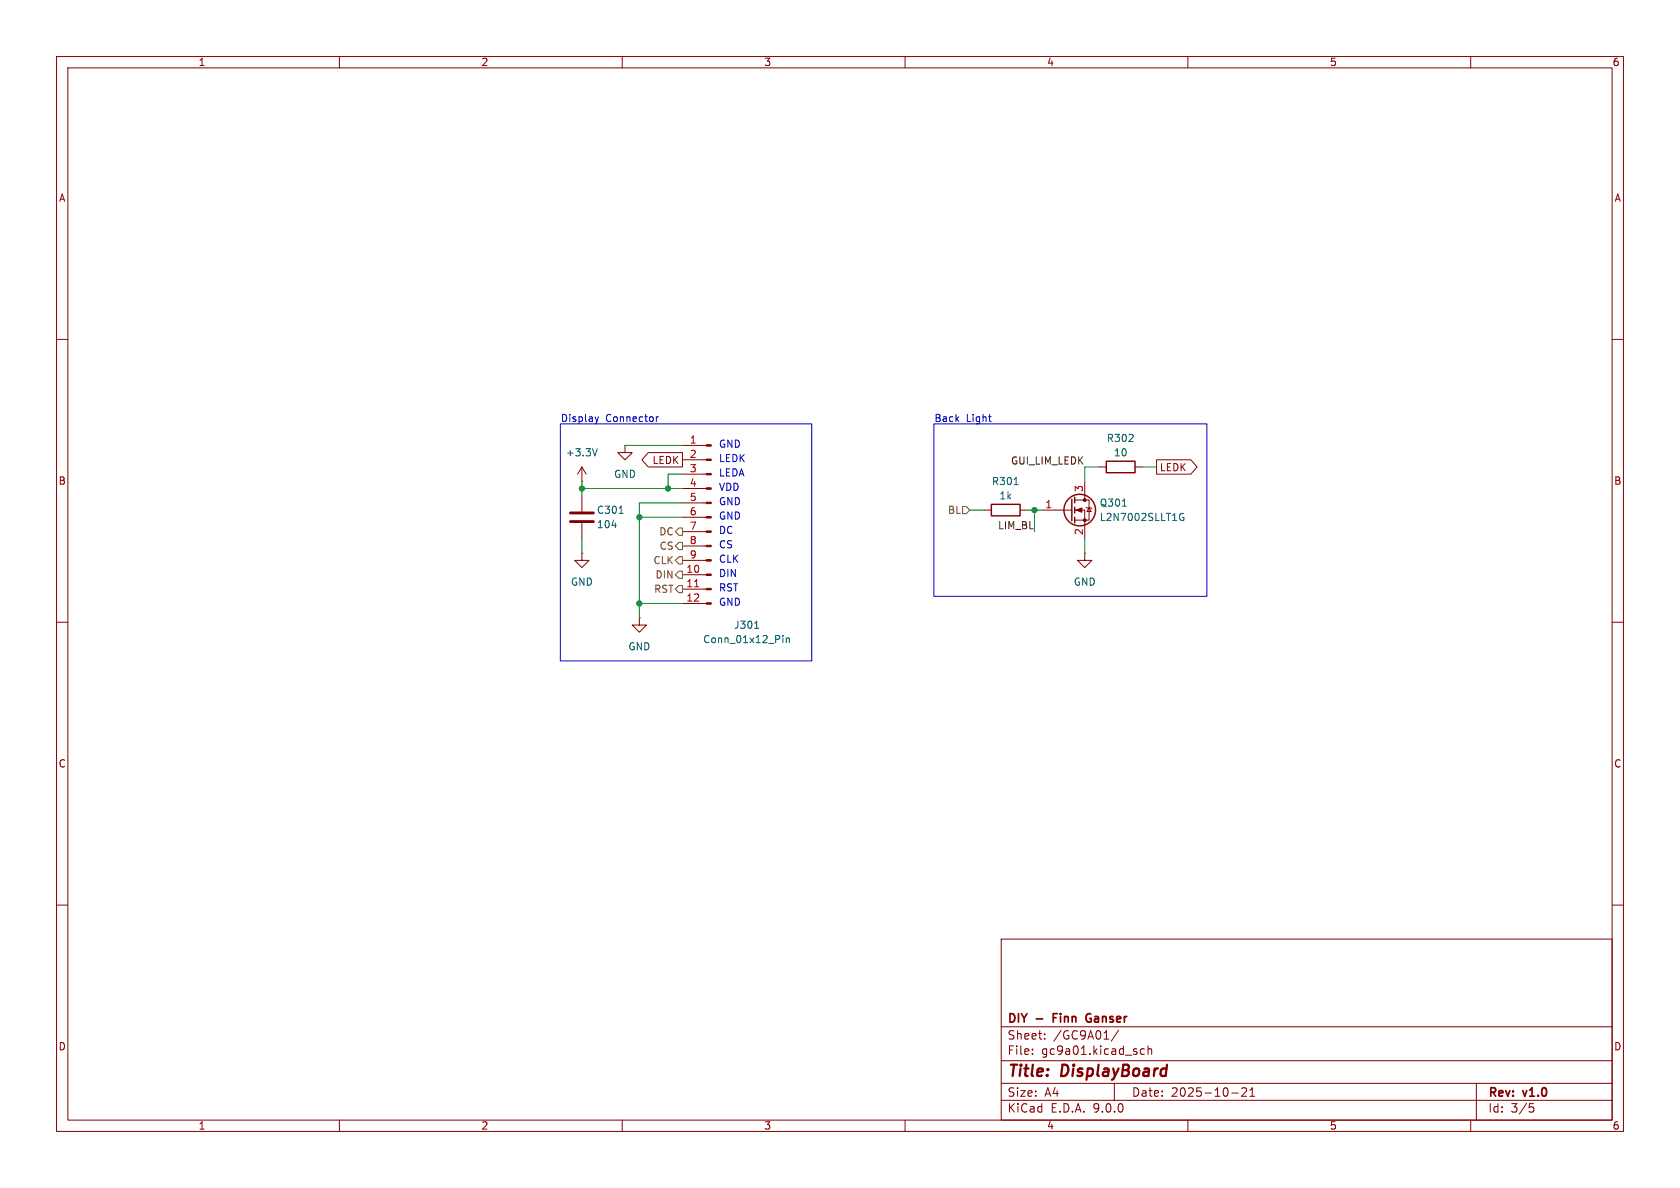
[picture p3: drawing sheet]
<svg xmlns="http://www.w3.org/2000/svg" width="297mm" height="210mm" viewBox="0 0 297 210" stroke-linecap="round" stroke-linejoin="round" font-family="sans-serif">
<g fill="none" stroke="#840000" stroke-width=".18">
<path d="M10 10h277v190h-277zM12 12h273v186h-273zM60 10v2M110 10v2M160 10v2M210 10v2M260 10v2M10 60h2M110.5 78.7v1.3h1.3l-1.3 1.3-1.3-1.3h1.3M110.5 78.7h.1M120.6 78.7h4.3M285 60h2"/>
<path d="M102.9 97.8v1.3h1.2l-1.2 1.2-1.3-1.2h1.3M102.9 97.8h.1M102.9 85.1h.1M102.9 82.6v2.5M102.9 87.6v2.8M102.9 92.5v2.8M102.9 82.6l-.8 1.2M102.9 82.6l.7 1.2M114.6 80h6v2.6h-6l-1.1-1.3zM120.6 81.3h4.3M120.6 83.8h4.3M120.6 86.4h4.3"/>
<path d="M120.6 88.9h4.3M120.6 91.4h4.3M120.6 94h4.3M120.6 96.5h4.3M120.6 99.1h4.3M174 90.2h1.3M180.3 90.2h1.3M184.1 90.2h5.4M190 88.4h2.5v3.5h-2.5M190 90.2h1.8v5.1M191.8 97.8v1.3h1.2l-1.2 1.2-1.3-1.2h1.3M191.8 97.8h.1"/>
<path d="M191.8 85.1v3.3M192 89.7l.2 .1h.7l.1 .1M192.5 89.8l.4 .6h-.7zM194.3 82.6h1.3M200.7 82.6h1.2M204.5 81.3h6l1.1 1.3-1.1 1.2h-6zM10 110h2M113 109.2v1.3h1.3l-1.3 1.3-1.2-1.3h1.2M113 109.2h.1M120.6 101.6h4.3M120.6 104.1h4.3M120.6 106.7h4.3"/>
<path d="M285 110h2M10 160h2M177 166h108v32h-108zM285 160h2M60 198v2M110 198v2M160 198v2M177 194.5h108M177 191.5h108M177 187.5h108M177 181.5h108M182.5 186.3v.1"/>
<path d="M182.5 185.5v.1M184.7 183.6v.1M184.7 182.8v.1M197 191.5v3M197.7 182.1l-1.2 2M202.3 185.5l-.4-.1-.3 .3v.4l.1 .2h.6M203 185.5l.2-.1 .3 .1 .1 .9M203 184.9v1.5M210 198v2M217.7 193.2h1.2M219.5 192.4l.6-.1 .2 .1 .1 .3-.9 1.1h.9M221 193.8h.8"/>
<path d="M221 192.7l.4-.4v1.5M260 198v2M261 191.5v6.5M270.4 195.1h.7M270.5 195.7h.4l.3 .3-.2 .5-.5 .1"/>
</g>
<path d="M186.2 179.9h.5M186.9 179.2h-.7v1.5M192.7 179.2a.75 .75 0 0 0-.7 .7 .75 .75 0 0 0 .6 .8l.2-.1M192.6 180h.3" fill="none" stroke="#840000" stroke-width=".3"/>
<g fill="none" stroke="#840000" stroke-width=".25">
<path d="M175.3 89.2h5v2h-5zM189.5 88.3v3.8M190 87.9v1M190 89.7v1M190 91.4v1.1M195.6 81.5h5.1v2.1h-5.1z"/>
<circle cx="190.9" cy="90.2" r="2.79"/>
</g>
<g fill="#840000" stroke="#840000" stroke-width=".18">
<path d="M190.2 90.2l1.1-.4v.8z"/>
<path d="M124.9 78.6h.8v.3h-.8z"/>
<path d="M124.9 81.2h.8v.2h-.8z"/>
<path d="M124.9 83.7h.8v.2h-.8z"/>
<path d="M124.9 86.2h.8v.3h-.8z"/>
<path d="M124.9 88.8h.8v.2h-.8z"/>
<path d="M124.9 91.3h.8v.3h-.8z"/>
<path d="M124.9 93.9h.8v.2h-.8z"/>
<path d="M124.9 96.4h.8v.2h-.8z"/>
<path d="M124.9 98.9h.8v.3h-.8z"/>
<path d="M124.9 101.5h.8v.2h-.8z"/>
<path d="M124.9 104h.8v.3h-.8z"/>
<path d="M124.9 106.6h.8v.2h-.8z"/>
<circle cx="191.8" cy="88.4" r=".25"/>
<circle cx="191.8" cy="91.9" r=".25"/>
</g>
<path d="M105.6 79.3l-.4 1.3M108.2 92.9h.8M109.5 90.7h.7M179.3 85.7h.7M198.4 89.5h.7M209.1 91.5h.2l-.1 .5h-.4l-.2-.3M209.2 90.8h-.4l-.2 .3M133.4 111.1h.7M138.4 112.3v.2M138.4 112.8v.8M139 112.8v.8M139 112.9l.2-.1h.3v.8" fill="none" stroke="#006464" stroke-width=".18"/>
<path d="M100.8 90.7h4.1M100.8 92.2h4.1" fill="none" stroke="#840000" stroke-width=".51"/>
<path d="M122.8 103.7h.7" fill="none" stroke="#a90000" stroke-width=".18"/>
<path d="M119.4 94l.6-.7h.6v1.3h-.6zM120 98.4h.6v1.3h-.6l-.6-.6zM120 95.9h.6v1.3h-.6l-.6-.7zM170.2 89.5h.6l.6 .7-.6 .6h-.6zM119.4 104.1l.6-.6h.6v1.3h-.6zM120 101h.6v1.2h-.6l-.6-.6z" fill="none" stroke="#725600" stroke-width=".18"/>
<g fill="none" stroke="#009600" stroke-width=".18">
<path d="M110.5 78.7h10.1M102.9 86.4h17.7M102.9 85.1v2.5M102.9 95.3v2.5M113 91.4h7.6M120.6 88.9h-7.6v20.3M120.6 83.8h-2.5v2.6M171.4 90.2h2.6M181.6 90.2h2.5M182.9 90.2v3.8M191.8 95.3v2.5M194.3 82.6h-2.5v2.5"/>
<path d="M201.9 82.6h2.6M113 106.7h7.6"/>
</g>
<path d="M99.1 74.9h44.4v41.9h-44.4zM105.2 73.7l.3 .8M105.5 74.5l-.1 .3M105.8 73.7l-.3 .8M116 73.7v.8M116.4 73.7l-.4 .2M165.1 74.9h48.3v30.5h-48.3zM174.8 73.7h.4M175.1 74.5h.1" fill="none" stroke="#0000c2" stroke-width=".18"/>
<g fill="#009600" stroke="#009600" stroke-width=".18">
<circle cx="182.9" cy="90.2" r=".46"/>
<circle cx="113" cy="91.4" r=".46"/>
<circle cx="118.1" cy="86.4" r=".46"/>
<circle cx="102.9" cy="86.4" r=".46"/>
<circle cx="113" cy="106.7" r=".46"/>
</g>
<g font-size="2.8" fill="#840000">
<text x="178" y="190.9">Title:</text>
<text x="187.7" y="190.9">DisplayBoard</text>
</g>
<g font-size="2.1" fill="#840000">
<text x="178" y="184">Sheet:</text>
<text x="178" y="181.2">DIY</text>
<text x="183.2" y="181.2">-</text>
<text x="186.2" y="184">/GC9A01/</text>
<text x="186.8" y="181.2">Finn</text>
<text x="193.3" y="181.2">Ganser</text>
<text x="178" y="186.7">File:</text>
<text x="184.1" y="186.7">gc9a01.kicad_sch</text>
<text x="178" y="196.9">KiCad</text>
<text x="178" y="194.1">Size:</text>
<text x="184.7" y="194.1">A4</text>
<text x="185.7" y="196.9">E.D.A.</text>
<text x="193.3" y="196.9">9.0.0</text>
<text x="200" y="194.1">Date:</text>
<text x="207" y="194.1">2025-10-21</text>
<text x="263" y="194.3">Rev:</text>
<text x="263" y="196.9">Id:</text>
<text x="267.1" y="196.9">3/5</text>
<text x="269.4" y="194.3">v1.0</text>
</g>
<g font-size="1.8" fill="#840000">
<text x="35" y="11.9">1</text>
<text x="85" y="11.9">2</text>
<text x="135" y="11.9">3</text>
<text x="185" y="11.9">4</text>
<text x="235" y="11.9">5</text>
<text x="285" y="11.9">6</text>
<text x="10.3" y="35.9">A</text>
<text x="285.3" y="35.9">A</text>
<text x="115.3" y="82.2">LEDK</text>
<text x="204.9" y="83.5">LEDK</text>
<text x="10.3" y="85.9">B</text>
<text x="285.3" y="85.9">B</text>
<text x="10.3" y="135.9">C</text>
<text x="285.3" y="135.9">C</text>
<text x="10.3" y="185.9">D</text>
<text x="285.3" y="185.9">D</text>
<text x="35" y="199.9">1</text>
<text x="85" y="199.9">2</text>
<text x="135" y="199.9">3</text>
<text x="185" y="199.9">4</text>
<text x="235" y="199.9">5</text>
<text x="285" y="199.9">6</text>
</g>
<g font-size="1.8" fill="#0000c2">
<text x="99.1" y="74.7">Display</text>
<text x="107.1" y="74.7">Connector</text>
<text x="165.1" y="74.7">Back</text>
<text x="170.8" y="74.7">Light</text>
<text x="127" y="81.9">LEDK</text>
<text x="127" y="79.4">GND</text>
<text x="127" y="89.5">GND</text>
<text x="127" y="87">VDD</text>
<text x="127" y="84.4">LEDA</text>
<text x="127" y="92.1">GND</text>
<text x="127" y="94.6">DC</text>
<text x="127" y="97.1">CS</text>
<text x="127" y="99.7">CLK</text>
<text x="127" y="107.3">GND</text>
<text x="127" y="102.2">DIN</text>
<text x="127" y="104.8">RST</text>
</g>
<g font-size="1.8" fill="#006464">
<text x="99.9" y="80.9">+3.3V</text>
<text x="195.6" y="78.3">R302</text>
<text x="196.8" y="80.9">10</text>
<text x="108.5" y="84.7">GND</text>
<text x="175.2" y="86">R301</text>
<text x="176.6" y="88.5">1k</text>
<text x="194.3" y="89.8">Q301</text>
<text x="105.4" y="91">C301</text>
<text x="105.4" y="93.6">104</text>
<text x="194.3" y="92.3">L2N7002SLLT1G</text>
<text x="100.8" y="103.7">GND</text>
<text x="189.7" y="103.7">GND</text>
<text x="124.2" y="113.9">Conn_01x12_Pin</text>
<text x="129.7" y="111.4">J301</text>
<text x="111" y="115.2">GND</text>
</g>
<g font-size="1.8" fill="#a90000">
<text x="121.8" y="78.5">1</text>
<text x="121.8" y="81">2</text>
<text x="121.8" y="83.6">3</text>
<text x="121.8" y="86.1">4</text>
<text x="121.8" y="88.6">5</text>
<text x="184.7" y="89.9">1</text>
<text x="191.5" y="87.1" transform="rotate(-90 191.5 87.1)">3</text>
<text x="121.8" y="91.2">6</text>
<text x="121.8" y="93.7">7</text>
<text x="191.5" y="94.7" transform="rotate(-90 191.5 94.7)">2</text>
<text x="121.2" y="101.3">10</text>
<text x="121.8" y="96.3">8</text>
<text x="121.8" y="98.8">9</text>
<text x="121.2" y="103.9">11</text>
<text x="121.2" y="106.4">12</text>
</g>
<g font-size="1.8" fill="#0f0f0f">
<text x="178.6" y="82.2">GUI_LIM_LEDK</text>
<text x="176.3" y="93.6">LIM_BL</text>
</g>
<g font-size="1.8" fill="#725600">
<text x="116.4" y="94.8">DC</text>
<text x="167.5" y="91">BL</text>
<text x="115.4" y="99.9">CLK</text>
<text x="116.5" y="97.4">CS</text>
<text x="115.5" y="105">RST</text>
<text x="115.8" y="102.5">DIN</text>
</g>
</svg>
